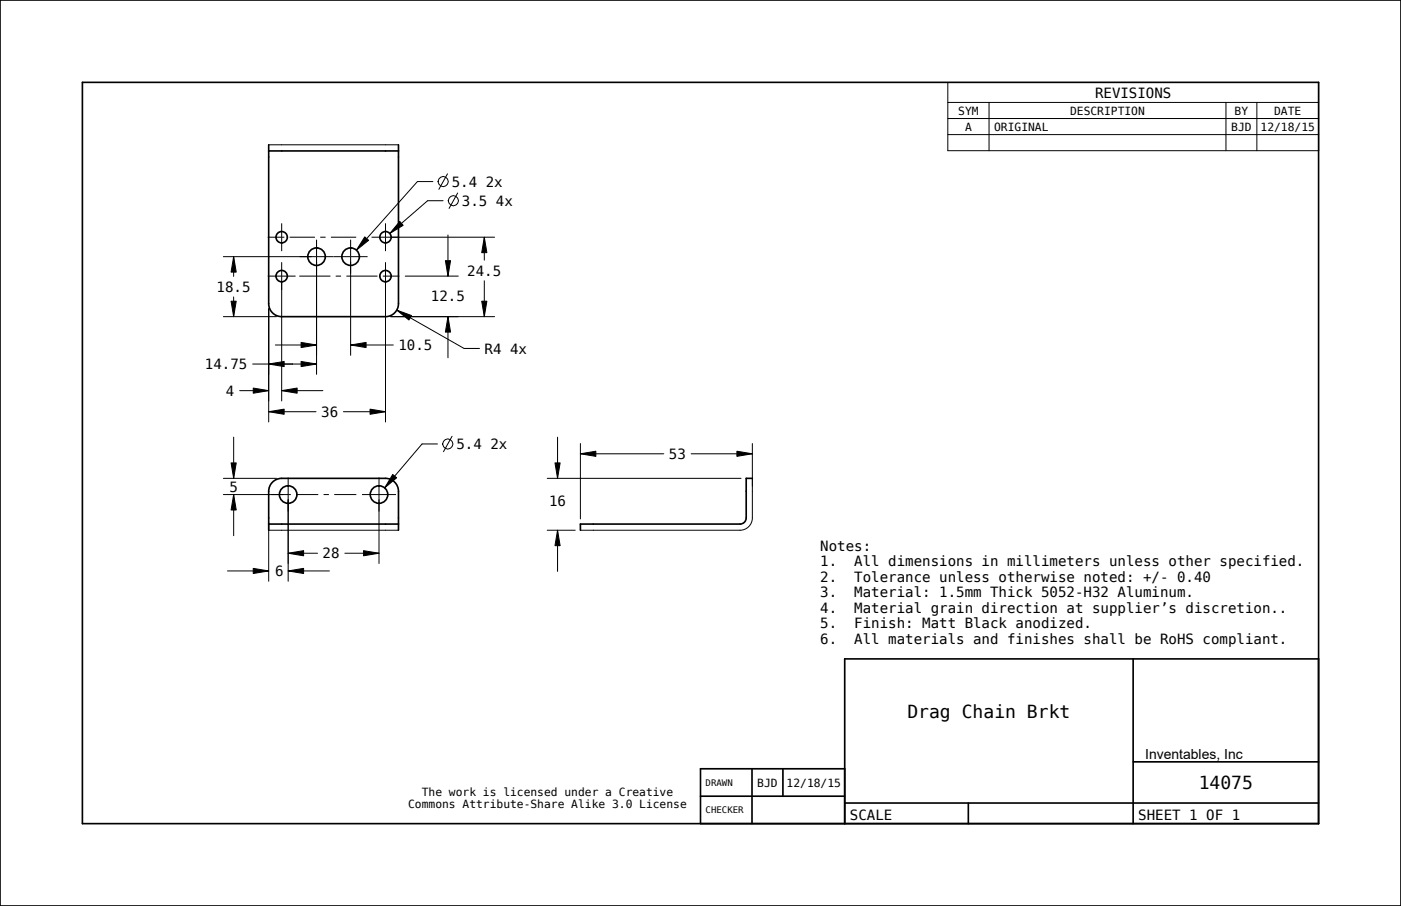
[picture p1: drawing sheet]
<svg xmlns="http://www.w3.org/2000/svg" width="432mm" height="279mm" viewBox="0 0 432 279" stroke-linecap="round" stroke-linejoin="round" font-family="sans-serif">
<g fill="none" stroke="#000" stroke-width=".51">
<path d="M0 0h431.8v279.4h-431.8zM25.4 25.4h381v228.6h-381zM82.8 44.7v49a4 4 0 0 0 4 4h32a4 4 0 0 0 4-4v-49M82.8 46.6h40M231.9 147.5h-1.9v12.2a1.9 1.9 0 0 1-1.9 1.9h-49.2v1.9M82.8 163.5v-12a4 4 0 0 1 4-4h32a4 4 0 0 1 4 4v12M82.8 161.6h40M349.2 203.2v50.8M406.4 203.2h-146.1l.1 50.8M231.8 237.1v16.9M241.3 237.1v8.4M260.4 237.1h-44.5v16.9"/>
<path d="M349.2 234.9h57.2M215.9 245.5h44.5M260.3 247.6h146.1M298.4 247.6v6.4"/>
</g>
<g fill="none" stroke="#000" stroke-width=".31">
<path d="M292.1 25.4h114.3v21.1h-114.3zM292.1 31.6h114.3M292.1 36.6h114.3M304.8 31.6v14.9M377.9 31.6v14.9M387.4 31.6v14.9M82.8 44.7h40M133.4 56h-4.7l-18.8 21.1M137.9 53.6l-2.6 4.8M141.1 59.5l-2.7 4.8M292.1 41.5h114.3M68.8 79.2h27.2"/>
<path d="M72 79.2l.8 4.7h-1.6zM72 79.2v6M112.4 73l1.2 1.1-3.7 3zM120.4 73.2h32M123.2 68.3l1.1 1.2-4.2 2.5zM136.6 61.9h-4.8l-11.7 10.1M138.1 72.5v12.7M149.3 73.2l.8 4.7h-1.6zM149.3 73.2v7M68.8 97.7h16.4M71.2 92.9h1.6l-.8 4.8zM72 91.6v6.1"/>
<path d="M82.8 95.2v34.9M86.8 86.7v36.9M97.6 80.7v34.7M108.1 80.7v28.9M118.8 86.7v43.4M120.4 97.7h32M122.3 95.6l4.5 1.7-.8 1.4zM122.3 95.6l20.7 11.9h4.8M124.9 85.2h16.3M137.3 80.4h1.6l-.8 4.8zM138.1 97.7l.8 4.7h-1.6zM138.1 97.7v12.7"/>
<path d="M148.5 92.9h1.6l-.8 4.8zM149.3 86.6v11.1M77.9 112.3h19.7M78.1 119.7l4.7 .8-4.7 .8zM82.8 112.3l4.8-.8v1.6zM84.9 106.4h12.7M92.8 105.6l4.8 .8-4.8 .8zM92.8 111.5l4.8 .8-4.8 .8zM108.1 106.4l4.7-.8v1.6zM108.1 106.4h13.1M72 134.8v12.7M73.9 120.5h8.9"/>
<path d="M82.8 127l4.8-.8v1.6zM82.8 127h14.6M86.8 120.5l4.8-.8v1.6zM86.8 120.5h12.7M105.8 127h13M114.1 126.2l4.7 .8-4.7 .8zM134.8 136.9h-4.7l-11.5 13.6M139.3 134.5l-2.6 4.8M171.8 134.8v12.7M178.9 139.9l4.7-.7v1.5zM178.9 136.8v23.2M178.9 139.9h25.7"/>
<path d="M213 139.9h18.9M227.1 139.2l4.8 .7-4.8 .8zM231.9 136.8v22.9a3.8 3.8 0 0 1-3.8 3.8h-49.2M68.8 147.5h16.4M68.8 152.5h18.4M71.2 142.8h1.6l-.8 4.7zM72 152.5l.8 4.8h-1.6zM72 152.5v12.7M88.8 154.1v25.1M116.8 154.1v19.7M121 146.3l1.3 1-3.7 3.2zM168.7 147.5h59.7"/>
<path d="M171 142.8h1.6l-.8 4.7zM70.1 176.1h12.7M78.1 175.3l4.7 .8-4.7 .8zM82.8 163.5h40M82.8 161.3v17.9M88.8 170.6l4.8-.8v1.6zM88.8 176.1l4.8-.8v1.6zM88.8 170.6h9.1M88.8 176.1h12.7M106.3 170.6h10.5M112.1 169.8l4.7 .8-4.7 .8zM168.7 163.5h8.6"/>
<path d="M171.8 163.5l.8 4.8h-1.6zM171.8 163.5v12.7"/>
<circle cx="136.6" cy="56" r="1.56"/>
<circle cx="139.7" cy="61.9" r="1.56"/>
<circle cx="138" cy="136.9" r="1.56"/>
</g>
<g fill="#000">
<path d="M72 79.2l.8 4.7h-1.6zM112.4 73l1.2 1.1-3.7 3zM123.2 68.3l1.1 1.2-4.2 2.5zM149.3 73.2l.8 4.7h-1.6zM71.2 92.9h1.6l-.8 4.8zM122.3 95.6l4.5 1.7-.8 1.4zM138.1 97.7l.8 4.7h-1.6zM137.3 80.4h1.6l-.8 4.8zM148.5 92.9h1.6l-.8 4.8zM82.8 112.3l4.8-.8v1.6zM92.8 105.6l4.8 .8-4.8 .8zM92.8 111.5l4.8 .8-4.8 .8z"/>
<path d="M108.1 106.4l4.7-.8v1.6zM78.1 119.7l4.7 .8-4.7 .8zM82.8 127l4.8-.8v1.6zM86.8 120.5l4.8-.8v1.6zM114.1 126.2l4.7 .8-4.7 .8zM178.9 139.9l4.7-.7v1.5zM227.1 139.2l4.8 .7-4.8 .8zM71.2 142.8h1.6l-.8 4.7zM72 152.5l.8 4.8h-1.6zM121 146.3l1.3 1-3.7 3.2zM171 142.8h1.6l-.8 4.7zM78.1 175.3l4.7 .8-4.7 .8z"/>
<path d="M88.8 170.6l4.8-.8v1.6zM88.8 176.1l4.8-.8v1.6zM112.1 169.8l4.7 .8-4.7 .8zM171.8 163.5l.8 4.8h-1.6z"/>
</g>
<!-- layer: 02___PRT_ALL_AXES -->
<g fill="none" stroke="#000" stroke-width=".51">
<circle cx="86.8" cy="73.2" r="1.75"/>
<circle cx="97.6" cy="79.2" r="2.7"/>
<circle cx="108.1" cy="79.2" r="2.7"/>
<circle cx="118.8" cy="73.2" r="1.75"/>
<circle cx="86.8" cy="85.2" r="1.75"/>
<circle cx="118.8" cy="85.2" r="1.75"/>
<circle cx="88.8" cy="152.5" r="2.7"/>
<circle cx="116.8" cy="152.5" r="2.7"/>
</g>
<g fill="none" stroke="#000" stroke-width=".31">
<path d="M82.5 73.2h5.1M86.8 68.9v8.5M89.3 73.2h7.8M92.3 79.2h21M97.6 73.9v10.5M98.7 73.2h1.6M102 73.2h7.8M108.1 73.9v10.5M114.5 73.2h8.6M118.8 68.9v8.5M82.5 85.2h8.6M86.8 80.9v8.5"/>
<path d="M92.2 85.2h9.6M103.5 85.2h1.6M106.8 85.2h9.6M118 85.2h5.1M118.8 80.9v8.5M83.6 152.5h6M88.8 147.3v10.5M91.3 152.5h6.8M99.7 152.5h1.7M103 152.5h6.8M111.6 152.5h10.5M116.8 147.3v10.5"/>
</g>
<g font-size="5.6">
<text x="279.7" y="221.4">Drag Chain Brkt</text>
<text x="369.4" y="243.3">14075</text>
</g>
<g font-size="4.3">
<text x="337.5" y="30.1">REVISIONS</text>
<text x="139.2" y="57.6">5.4 2x</text>
<text x="142.4" y="63.5">3.5 4x</text>
<text x="66.8" y="90">18.5</text>
<text x="144" y="85">24.5</text>
<text x="132.8" y="93">12.5</text>
<text x="122.8" y="108">10.5</text>
<text x="63.2" y="113.9">14.75</text>
<text x="149.4" y="109">R4 4x</text>
<text x="69.6" y="122.1">4</text>
<text x="99" y="128.6">36</text>
<text x="140.7" y="138.5">5.4 2x</text>
<text x="206.2" y="141.5">53</text>
<text x="70.7" y="151.8">5</text>
<text x="169.2" y="156.1">16</text>
<text x="99.4" y="172.2">28</text>
<text x="252.8" y="169.9">Notes:</text>
<text x="84.8" y="177.7">6</text>
<text x="252.8" y="174.7">1.</text>
<text x="252.8" y="179.4">2.</text>
<text x="263.3" y="174.7">All dimensions in millimeters unless other specified.</text>
<text x="263.3" y="179.4">Tolerance unless otherwise noted: +/- 0.40</text>
<text x="252.8" y="184.2">3.</text>
<text x="263.3" y="184.2">Material: 1.5mm Thick 5052-H32 Aluminum.</text>
<text x="252.8" y="189">4.</text>
<text x="263.3" y="189">Material grain direction at supplier’s discretion..</text>
<text x="252.8" y="193.7">5.</text>
<text x="263.3" y="193.7">Finish: Matt Black anodized.</text>
<text x="252.8" y="198.5">6.</text>
<text x="263.3" y="198.5">All materials and finishes shall be RoHS compliant.</text>
<text x="353" y="234.2">Inventables, Inc</text>
<text x="261.9" y="252.8">SCALE</text>
<text x="350.8" y="252.8">SHEET 1 OF 1</text>
</g>
<g font-size="3.5">
<text x="295.3" y="35.3">SYM</text>
<text x="329.8" y="35.3">DESCRIPTION</text>
<text x="380.5" y="35.3">BY</text>
<text x="392.7" y="35.3">DATE</text>
<text x="297.4" y="40.3">A</text>
<text x="306.4" y="40.3">ORIGINAL</text>
<text x="379.5" y="40.3">BJD</text>
<text x="388.5" y="40.3">12/18/15</text>
<text x="130" y="245.3">The work is licensed under a Creative</text>
<text x="233.4" y="242.6">BJD</text>
<text x="242.4" y="242.6">12/18/15</text>
<text x="125.8" y="249.1">Commons Attribute-Share Alike 3.0 License</text>
</g>
<g font-size="2.8">
<text x="217.5" y="242.3">DRAWN</text>
<text x="217.5" y="250.8">CHECKER</text>
</g>
</svg>
